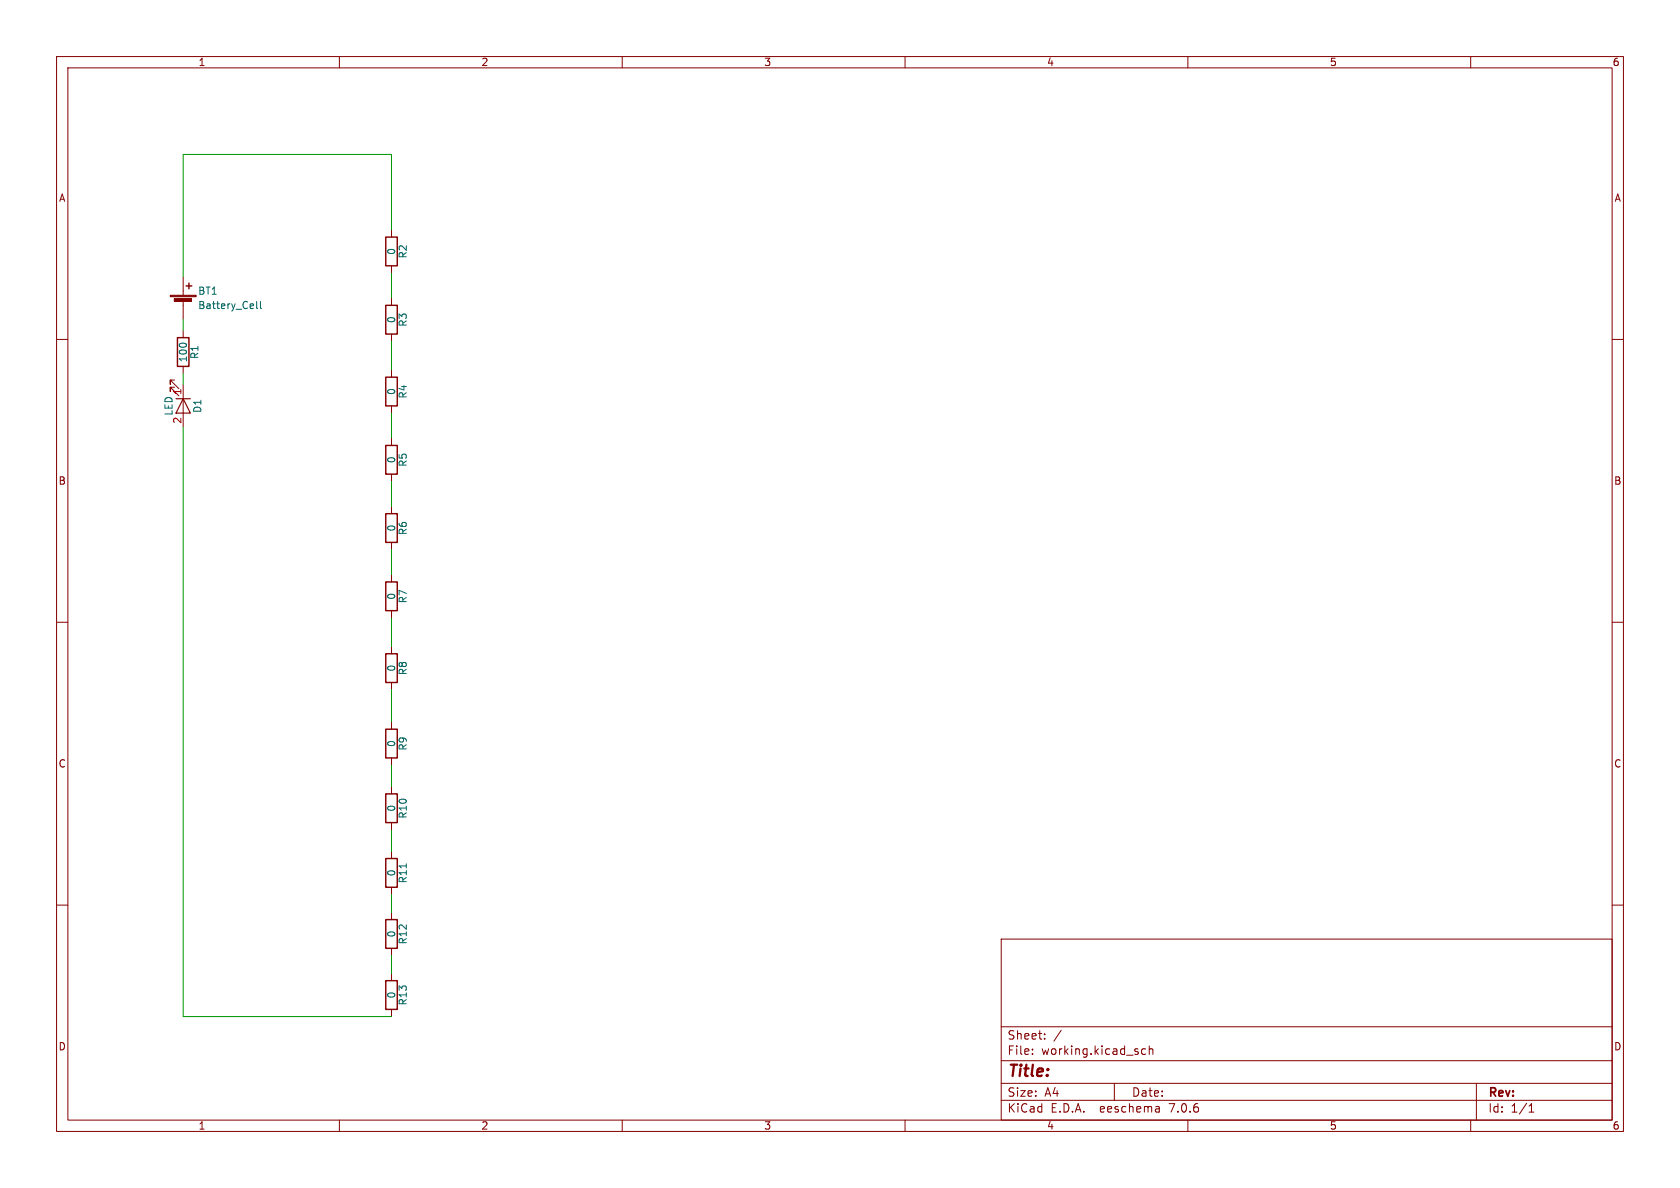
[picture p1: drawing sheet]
<svg xmlns="http://www.w3.org/2000/svg" width="297mm" height="210mm" viewBox="0 0 297 210" stroke-linecap="round" stroke-linejoin="round" font-family="sans-serif">
<g fill="none" stroke="#840000" stroke-width=".18">
<path d="M10 10h277v190h-277zM12 12h273v186h-273zM60 10v2M110 10v2M160 10v2M210 10v2M260 10v2M10 60h2M32.4 48.9v3.3M32.4 53.2v3.3M32.4 58.4v1.3M69.2 40.6v1.3"/>
<path d="M69.2 47v1.3M69.2 52.7v1.3M69.2 59.1v1.2M285 60h2M30.9 67.2h-.8v.7v-.7l1.5 1.5M30.9 68.5h-.8v.7v-.7l1.5 1.5M32.4 64.8v1.2M32.4 67.9v7.7M69.2 65.4v1.3M69.2 71.8v1.2M69.2 77.5v1.2M69.2 83.8v1.3"/>
<path d="M69.2 89.5v1.3M69.2 95.9v1.3M10 110h2M69.2 101.6v1.3M69.2 108v1.2M69.2 114.3v1.3M285 110h2M69.2 120.7v1.2M69.2 127.6v1.3M69.2 134v1.3M69.2 139.1v1.2M10 160h2"/>
<path d="M69.2 145.4v1.3M69.2 150.5v1.3M69.2 156.8v1.3M285 160h2M69.2 161.3v1.3M69.2 167.6v1.3M69.2 172.1v1.3M69.2 178.4v1.3M177 166h108v32h-108zM60 198v2M110 198v2M160 198v2"/>
<path d="M177 194.5h108M177 191.5h108M177 187.5h108M177 181.5h108M182.5 186.3v.1M182.5 185.5v.1M184.7 183.6v.1M184.7 182.8v.1M187.6 182.1l-1.3 2M197 191.5v3M202.5 185.5l-.4-.1-.3 .3v.4l.2 .2h.5M203.2 185.5l.2-.1 .3 .1 .1 .9"/>
<path d="M203.2 184.9v1.5M204.9 195.7l.1 .9M205 196.5l-.2 .1M205 196h-.2M210 198v2M260 198v2M261 191.5v6.5M270.3 196.6h.9M270.3 195.5l.4-.4v1.5"/>
</g>
<g fill="none" stroke="#840000" stroke-width=".25">
<path d="M31.4 59.7h2v5.1h-2zM32.9 50.5h1M33.4 50v1.1M68.2 41.9h2v5.1h-2zM68.2 54h2v5.1h-2zM68.2 66.7h2v5.1h-2zM68.2 78.7h2v5.1h-2zM68.2 90.8h2v5.1h-2zM68.2 102.9h2v5.1h-2zM68.2 115.6h2v5.1h-2zM68.2 128.9h2v5.1h-2zM68.2 151.8h2v5h-2z"/>
<path d="M68.2 140.3h2v5.1h-2zM68.2 162.6h2v5h-2zM68.2 173.4h2v5h-2z"/>
</g>
<path d="M45.4 53.3v1.1l.2 .2M46 53.3v1.1l.2 .2M71.8 152.7v.7" fill="none" stroke="#006464" stroke-width=".18"/>
<path d="M31.1 70.5h2.6M32.4 70.5l1.3 2.5h-2.6z" fill="none" stroke="#840000" stroke-width=".2"/>
<g fill="#840000" stroke="#840000" stroke-width=".18">
<path d="M30.1 52.2h4.6v.3h-4.6z"/>
<path d="M30.8 52.8h3.1v.5h-3.1z"/>
</g>
<g fill="none" stroke="#009600" stroke-width=".18">
<path d="M32.4 56.5v1.9M69.2 40.6v-13.3h-36.8v21.6M69.2 48.3v4.4M32.4 66v1.9M32.4 75.6v104.1h36.8M69.2 60.3v5.1M69.2 73v4.5M69.2 85.1v4.4M69.2 97.2v4.4M69.2 109.2v5.1M69.2 121.9v5.7M69.2 135.3v3.8"/>
<path d="M69.2 146.7v3.8M69.2 158.1v3.2M69.2 168.9v3.2"/>
</g>
<text font-size="2.8" fill="#840000" x="178" y="190.9">Title:</text>
<g font-size="2.1" fill="#840000">
<text x="178" y="184">Sheet:</text>
<text x="178" y="186.7">File:</text>
<text x="184.1" y="186.7">working.kicad_sch</text>
<text x="178" y="196.9">KiCad</text>
<text x="178" y="194.1">Size:</text>
<text x="184.7" y="194.1">A4</text>
<text x="185.7" y="196.9">E.D.A.</text>
<text x="194.6" y="196.9">eeschema</text>
<text x="200" y="194.1">Date:</text>
<text x="207" y="196.9">7.0.6</text>
<text x="263" y="194.3">Rev:</text>
<text x="263" y="196.9">Id:</text>
<text x="267.1" y="196.9">1/1</text>
</g>
<g font-size="1.8" fill="#840000">
<text x="35" y="11.9">1</text>
<text x="85" y="11.9">2</text>
<text x="135" y="11.9">3</text>
<text x="185" y="11.9">4</text>
<text x="235" y="11.9">5</text>
<text x="285" y="11.9">6</text>
<text x="10.3" y="35.9">A</text>
<text x="285.3" y="35.9">A</text>
<text x="10.3" y="85.9">B</text>
<text x="285.3" y="85.9">B</text>
<text x="10.3" y="135.9">C</text>
<text x="285.3" y="135.9">C</text>
<text x="10.3" y="185.9">D</text>
<text x="285.3" y="185.9">D</text>
<text x="35" y="199.9">1</text>
<text x="85" y="199.9">2</text>
<text x="135" y="199.9">3</text>
<text x="185" y="199.9">4</text>
<text x="235" y="199.9">5</text>
<text x="285" y="199.9">6</text>
</g>
<g font-size="1.8" fill="#006464">
<text x="70.1" y="45.2" transform="rotate(-90 70.1 45.2)">0</text>
<text x="72.1" y="45.8" transform="rotate(-90 72.1 45.8)">R2</text>
<text x="34.9" y="52.3">BT1</text>
<text x="34.9" y="54.8">Battery_Cell</text>
<text x="70.1" y="57.2" transform="rotate(-90 70.1 57.2)">0</text>
<text x="72.1" y="57.9" transform="rotate(-90 72.1 57.9)">R3</text>
<text x="33.2" y="64.1" transform="rotate(-90 33.2 64.1)">100</text>
<text x="35.3" y="63.6" transform="rotate(-90 35.3 63.6)">R1</text>
<text x="70.1" y="69.9" transform="rotate(-90 70.1 69.9)">0</text>
<text x="72.1" y="70.6" transform="rotate(-90 72.1 70.6)">R4</text>
<text x="30.7" y="73.6" transform="rotate(-90 30.7 73.6)">LED</text>
<text x="35.8" y="73.1" transform="rotate(-90 35.8 73.1)">D1</text>
<text x="70.1" y="82" transform="rotate(-90 70.1 82)">0</text>
<text x="72.1" y="82.6" transform="rotate(-90 72.1 82.6)">R5</text>
<text x="70.1" y="94.1" transform="rotate(-90 70.1 94.1)">0</text>
<text x="72.1" y="94.7" transform="rotate(-90 72.1 94.7)">R6</text>
<text x="70.1" y="106.1" transform="rotate(-90 70.1 106.1)">0</text>
<text x="72.1" y="106.8" transform="rotate(-90 72.1 106.8)">R7</text>
<text x="70.1" y="118.8" transform="rotate(-90 70.1 118.8)">0</text>
<text x="72.1" y="119.5" transform="rotate(-90 72.1 119.5)">R8</text>
<text x="70.1" y="132.2" transform="rotate(-90 70.1 132.2)">0</text>
<text x="72.1" y="132.8" transform="rotate(-90 72.1 132.8)">R9</text>
<text x="70.1" y="143.6" transform="rotate(-90 70.1 143.6)">0</text>
<text x="72.1" y="144.8" transform="rotate(-90 72.1 144.8)">R10</text>
<text x="70.1" y="155" transform="rotate(-90 70.1 155)">0</text>
<text x="72.1" y="156.3" transform="rotate(-90 72.1 156.3)">R11</text>
<text x="70.1" y="165.8" transform="rotate(-90 70.1 165.8)">0</text>
<text x="72.1" y="167" transform="rotate(-90 72.1 167)">R12</text>
<text x="70.1" y="176.6" transform="rotate(-90 70.1 176.6)">0</text>
<text x="72.1" y="177.8" transform="rotate(-90 72.1 177.8)">R13</text>
</g>
<g font-size="1.8" fill="#a90000">
<text x="32.1" y="69.9" transform="rotate(-90 32.1 69.9)">1</text>
<text x="32.1" y="75" transform="rotate(-90 32.1 75)">2</text>
</g>
</svg>
